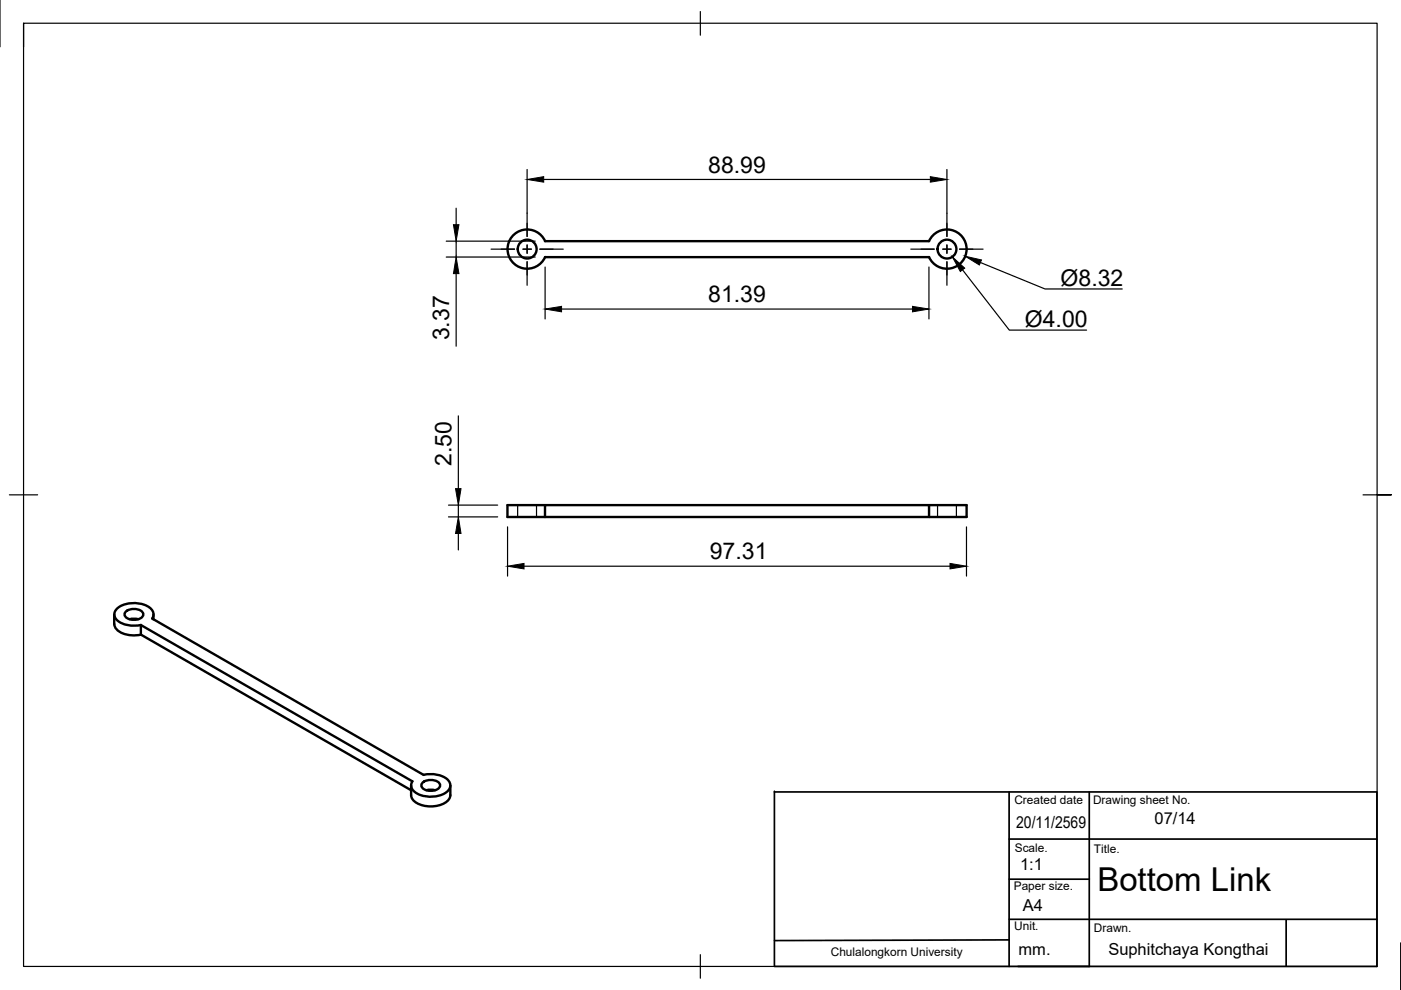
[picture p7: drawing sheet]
<svg xmlns="http://www.w3.org/2000/svg" width="297mm" height="210mm" viewBox="0 0 297 210" stroke-linecap="round" stroke-linejoin="round" font-family="sans-serif">
<!-- layer: Visible -->
<g fill="none" stroke="#000" stroke-width=".51">
<path d="M115.5 54.5h81.5M115.6 54.5a4.2 4.2 0 0 1-6.4 1.6 4.2 4.2 0 0 1 0-6.6 4.2 4.2 0 0 1 6.4 1.6h81.4a4.2 4.2 0 0 1 6.3-1.6 4.2 4.2 0 0 1 0 6.6 4.2 4.2 0 0 1-6.3-1.6M115.5 107.1h-7.9v2.5h7.9M115.5 109.6v-2.5h81.5v2.5M197 107.1h7.9v2.5h-89.4M24.2 130.3v2M24.2 132.3a3.1 3.1 0 0 0 3.1 2.3l1.3 .1 1.3-.1M26.6 129.7a2.63 2.63 0 0 1 3.8 .4 1.63 1.63 0 0 1-2 1.3 1.63 1.63 0 0 1-2-1.3zM27.5 131.3l1.1-.1 .7 .1M29.9 132.5a5.5 5.5 0 0 1-5.4-1.4 1.75 1.75 0 0 1 1-2.5 6 6 0 0 1 6.7 .7 1.49 1.49 0 0 1 .1 1.8l57.5 33.2M32.5 130.3v1M87.2 168.6a2.82 2.82 0 0 0 2.5 2.2 5.6 5.6 0 0 0 5.5-1.3l.3-.9"/>
<path d="M87.2 166.5v2.1M89.5 166a2.63 2.63 0 0 1 3.8 .3 1.63 1.63 0 0 1-2 1.4 1.63 1.63 0 0 1-2-1.4zM89.8 164.3a5.5 5.5 0 0 1 5.4 1.3 1.75 1.75 0 0 1-.9 2.6 6 6 0 0 1-6.8-.7 1.49 1.49 0 0 1-.1-1.8l-57.5-33.2v2l57.3 33M90.4 167.6l1.1-.2 .7 .2M95.5 166.5v2.1"/>
<circle cx="111.8" cy="52.8" r="2"/>
<circle cx="200.8" cy="52.8" r="2"/>
</g>
<!-- layer: Hidden -->
<path d="M109.7 107.1v2.5M113.7 107.1v2.5M198.8 107.1v2.5M202.8 107.1v2.5" fill="none" stroke="#000" stroke-width=".25"/>
<!-- layer: BORDER -->
<path d="M0 -.1v10M5 4.9v200h287v-200h-287v5M148.5 2.4v5.1M2 104.9h6M289 104.9h6h-3M297 199.9v10M148.5 202.4v5" fill="none" stroke="#000" stroke-width=".25"/>
<!-- layer: TITLEBLOCK -->
<path d="M164.2 167.9h127.7v37h-127.7M164.2 167.8v37M214 177.9h77.9M214 167.9v37M230.9 167.9v37M214 194.9h77.9M214 199.3l-49.8 .1M214 186.4h16.9M272.7 195v9.8" fill="none" stroke="#000" stroke-width=".36"/>
<!-- layer: Smart Centers -->
<path d="M104.1 52.8h5M110.9 52.8h1.8M111.8 45.2v4.9M111.8 51.9v1.8M111.8 55.5v5M114.4 52.8h5M193.1 52.8h5M199.9 52.8h1.8M200.8 45.2v4.9M200.8 51.9v1.8M200.8 55.5v5M203.4 52.8h5" fill="none" stroke="#000" stroke-width=".25"/>
<!-- layer: FD_Dimensions -->
<g fill="none" stroke="#000" stroke-width=".25">
<path d="M111.8 35.9v9.3M115.3 38.1h82M200.8 35.9v9.3M94.6 51.1h18.9M94.6 54.5h18.9M96.7 44.1v3.5M96.7 51.1v3.4M96.7 58v15.4M115.6 56.6v11M197 56.6v11M119.1 65.5h74.4M97.2 88.2v15.4"/>
<path d="M95.1 109.6h10.4M95.1 107.1h10.4M97.2 107.1v2.5M97.2 113.1v3.5M107.6 111.7v10.4M204.9 111.7v10.4M111.1 120.1h90.3"/>
</g>
<path d="M111.8 38.1l3.5-.6v1.1zM197.3 37.5l3.5 .6-3.5 .5zM96.1 47.6h1.2l-.6 3.5zM96.7 54.5l.6 3.5h-1.2zM115.6 65.5l3.5-.5v1.1zM193.5 65l3.5 .5-3.5 .6zM97.2 109.6l.5 3.5h-1.1zM96.6 103.6h1.1l-.5 3.5zM107.6 120.1l3.5-.6v1.1zM201.4 119.5l3.5 .6-3.5 .5z" fill="#000" stroke="#000" stroke-width=".21"/>
<!-- layer: Leaders -->
<path d="M201.9 54.5l2.6 2.3-.9 .8zM204.6 54.3l3.5 .8-.5 1.1z" fill="#000" stroke="#000" stroke-width=".21"/>
<path d="M204.1 57.2l9.9 12.8h16.4M207.9 55.7l13.7 5.6h16.3" fill="none" stroke="#000" stroke-width=".25"/>
<text font-size="7" x="232.7" y="188.9">Bottom Link</text>
<g font-size="4.9">
<text x="150.2" y="36.6">88.99</text>
<text x="150.2" y="64.1">81.39</text>
<text x="224.9" y="60.6">Ø8.32</text>
<text x="217.3" y="69.3">Ø4.00</text>
<text x="95.2" y="72.2" transform="rotate(-90 95.2 72.2)">3.37</text>
<text x="95.7" y="98.8" transform="rotate(-90 95.7 98.8)">2.50</text>
<text x="150.5" y="118.6">97.31</text>
</g>
<g font-size="3.5">
<text x="215.5" y="175.5">20/11/2569</text>
<text x="244.8" y="174.6">07/14</text>
<text x="216.3" y="184.4">1:1</text>
<text x="216.9" y="193.2">A4</text>
<text x="216" y="202.5">mm.</text>
<text x="235" y="202.5">Suphitchaya Kongthai</text>
</g>
<g font-size="2.5">
<text x="215.1" y="170.4">Created date</text>
<text x="231.8" y="170.5">Drawing sheet No.</text>
<text x="215.2" y="180.6">Scale.</text>
<text x="231.9" y="180.9">Title.</text>
<text x="214.9" y="188.7">Paper size.</text>
<text x="215" y="197.3">Unit.</text>
<text x="231.9" y="197.7">Drawn.</text>
<text x="176.1" y="202.8">Chulalongkorn University</text>
</g>
</svg>
